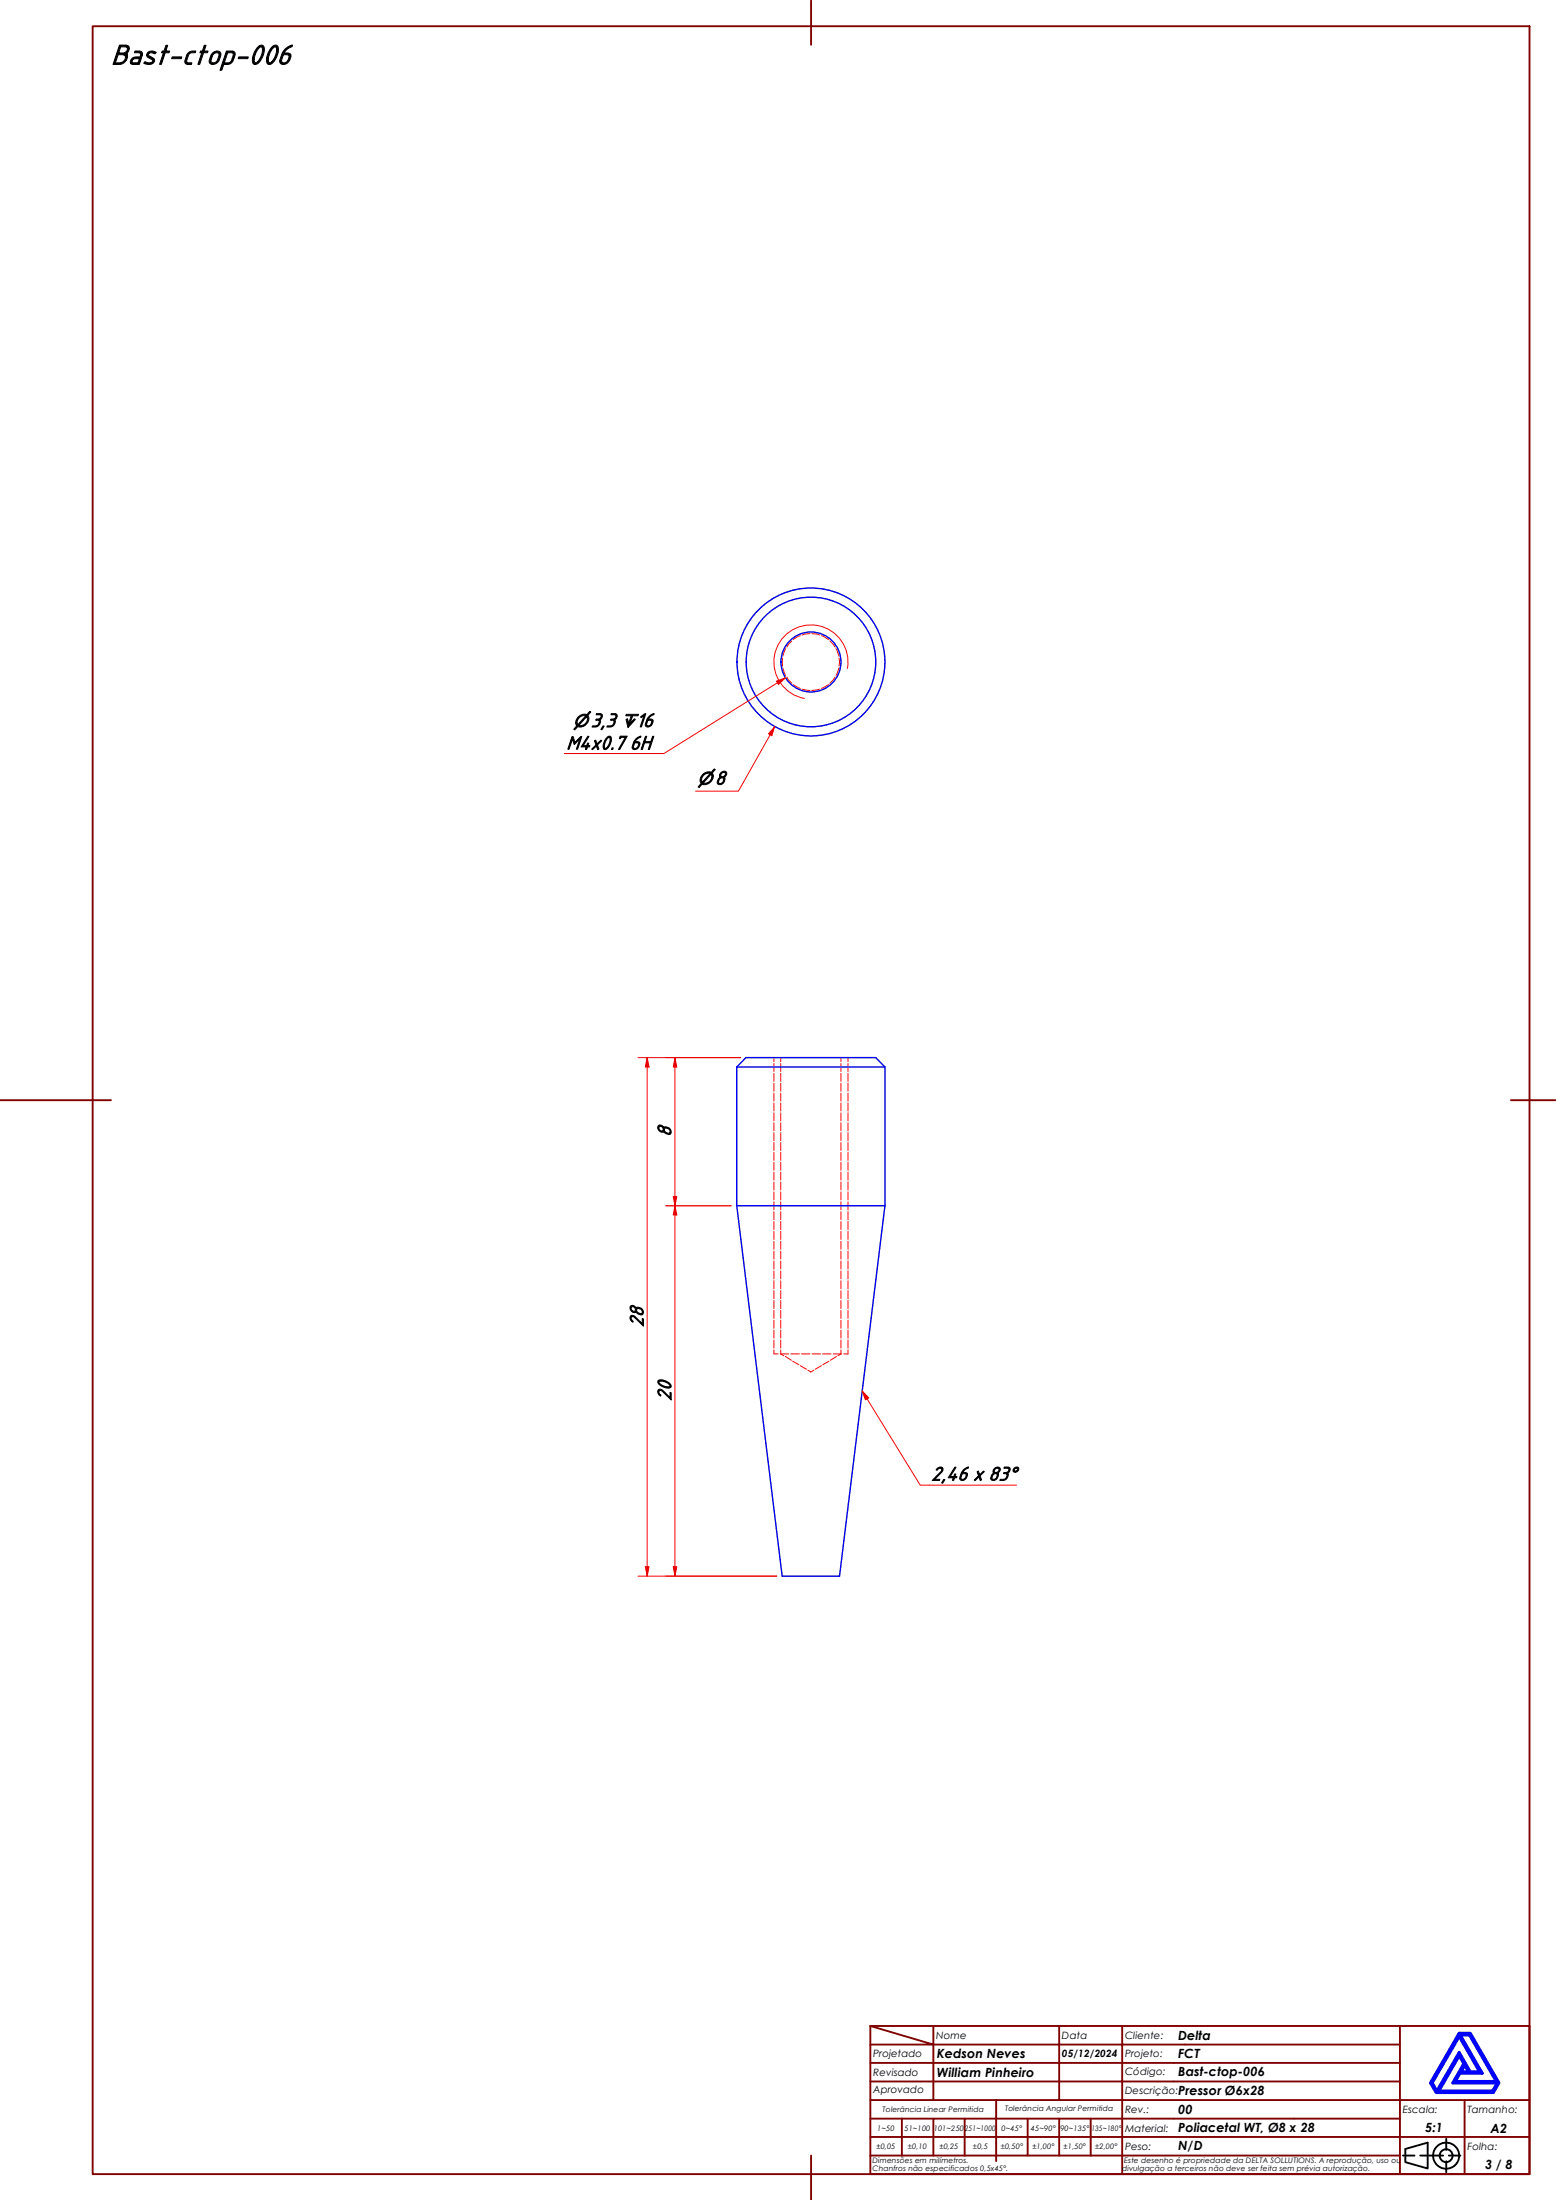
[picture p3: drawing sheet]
<svg xmlns="http://www.w3.org/2000/svg" width="420mm" height="594mm" viewBox="0 0 420 594" stroke-linecap="round" stroke-linejoin="round" font-family="sans-serif">
<!-- layer: Hidden (ABNT) -->
<g fill="none" stroke="#f00" stroke-width=".27">
<path d="M211.3 177.7v2.2M212.2 175.2l-.8 2M213.8 173.1l-1.3 1.6M216.1 171.7l-1.9 1M218.7 171.1l-1.5 .1-.6 .3M219.2 171.1l1.5 .1 .6 .3M221.8 171.7l1.9 1M224.1 173.1l1.4 1.6M225.7 175.2l.8 2M226.6 177.7v2.2M211.4 180.4l.8 2M212.5 182.9l1.3 1.6"/>
<path d="M214.2 184.9l1.9 1M216.6 186.1l2.1 .4M221.3 186.1l-2.1 .4M223.7 184.9l-1.9 1M225.5 182.9l-1.4 1.6M226.5 180.4l-.8 2M209 285.6v1.1M209 287.2v2.1M209 289.8v2.2M209 292.5v2.2M209 295.2v2.1M209 297.9v2.1"/>
<path d="M210.8 285.6v1.1M210.8 287.2v2.1M210.8 289.8v2.2M210.8 292.5v2.2M210.8 295.2v2.1M210.8 297.9v2.1M227.1 285.6v1.1M227.1 287.2v2.1M227.1 289.8v2.2M227.1 292.5v2.2M227.1 295.2v2.1M227.1 297.9v2.1"/>
<path d="M229 285.6v1.1M229 287.2v2.1M229 289.8v2.2M229 292.5v2.2M229 295.2v2.1M229 297.9v2.1M209 300.5v2.2M209 303.2v2.1M209 305.9v2.1M209 308.5v2.2M209 311.2v2.1M209 313.9v2.1"/>
<path d="M209 316.5v2.2M209 319.2v2.1M210.8 300.5v2.2M210.8 303.2v2.1M210.8 305.9v2.1M210.8 308.5v2.2M210.8 311.2v2.1M210.8 313.9v2.1M210.8 316.5v2.2M210.8 319.2v2.1M227.1 300.5v2.2M227.1 303.2v2.1"/>
<path d="M227.1 305.9v2.1M227.1 308.5v2.2M227.1 311.2v2.1M227.1 313.9v2.1M227.1 316.5v2.2M227.1 319.2v2.1M229 300.5v2.2M229 303.2v2.1M229 305.9v2.1M229 308.5v2.2M229 311.2v2.1M229 313.9v2.1"/>
<path d="M229 316.5v2.2M229 319.2v2.1M209 321.9v2.1M209 324.5v2.2M209 327.2v2.1M209 329.9v2.1M209 332.5v2.2M209 335.2v2.1M209 337.9v2.1M210.8 321.9v2.1M210.8 324.5v2.2M210.8 327.2v2.1"/>
<path d="M210.8 329.9v2.1M210.8 332.5v2.2M210.8 335.2v2.1M210.8 337.9v2.1M227.1 321.9v2.1M227.1 324.5v2.2M227.1 327.2v2.1M227.1 329.9v2.1M227.1 332.5v2.2M227.1 335.2v2.1M227.1 337.9v2.1M229 321.9v2.1"/>
<path d="M229 324.5v2.2M229 327.2v2.1M229 329.9v2.1M229 332.5v2.2M229 335.2v2.1M229 337.9v2.1M209 340.5v2.2M209 343.2v2.1M209 345.9v2.1M209 348.5v2.2M209 351.2v2.1M209 353.9v2.1"/>
<path d="M209 356.5v2.2M209 359.2v2.2M210.8 340.5v2.2M210.8 343.2v2.1M210.8 345.9v2.1M210.8 348.5v2.2M210.8 351.2v2.1M210.8 353.9v2.1M210.8 356.5v2.2M210.8 359.2v2.2M227.1 340.5v2.2M227.1 343.2v2.1"/>
<path d="M227.1 345.9v2.1M227.1 348.5v2.2M227.1 351.2v2.1M227.1 353.9v2.1M227.1 356.5v2.2M227.1 359.2v2.2M229 340.5v2.2M229 343.2v2.1M229 345.9v2.1M229 348.5v2.2M229 351.2v2.1M229 353.9v2.1"/>
<path d="M229 356.5v2.2M229 359.2v2.2M209 361.9v2.1M209 364.5v1.1h1.1M210.7 365.6h2.3M210.8 364.5v1.1l.8 .5M210.8 361.9v2.1M212.1 366.3l1.6 1M213.6 365.6h2.2M214.1 367.6l1.6 .9M216.1 368.8l1.6 .9M216.4 365.6h2.3"/>
<path d="M218.1 370l.8 .5 .9-.5M219.3 365.6h2.3M221.8 368.8l-1.6 .9M222.1 365.6h2.3M223.8 367.6l-1.6 .9M225 365.6h2.3M225.9 366.3l-1.7 1M227.1 364.5v1.1l-.8 .5M227.1 361.9v2.1M229 361.9v2.1M229 364.5v1.1h-1.2"/>
</g>
<!-- layer: Visible (ABNT) -->
<g fill="none" stroke="#00f" stroke-width=".38">
<path d="M198.9 288.1l2.5-2.5h35.1l2.5 2.5M198.9 288.1h40.1M198.9 288.1v37.5M239 288.1v37.5M198.9 325.6h40.1M198.9 325.6l12.3 100h15.5l12.3-100"/>
<circle cx="219" cy="178.8" r="8.1"/>
<circle cx="219" cy="178.8" r="17.5"/>
<circle cx="219" cy="178.8" r="20"/>
</g>
<!-- layer: Visible Narrow (ABNT) -->
<path d="M228.8 180.5a10 10 0 0 0-8.1-11.6 10 10 0 0 0-11.6 8.1 10 10 0 0 0 8.1 11.6" fill="none" stroke="#f00" stroke-width=".27"/>
<!-- layer: Borda A3/A4 (ABNT) -->
<g fill="none" stroke="#800000" stroke-width=".51">
<path d="M25 7.1h388v580h-388zM219 .1v12M0 297.1h30M408 297.1h12M235 547.1l17 5h-17M235 547.1h178v40h-178zM235 557.1h51v10M252 552.1h34v5h17M252 552.1v15M252 547.1v5M286 547.1v5h17v5M303 547.1v5h75"/>
<path d="M303 557.1v5h-68M303 557.1h75M378 547.1v20h-143M235 577.1h143v10M235 572.1h17M243.5 572.1v10M260.5 572.1h-8.5v10M269 567.1v16.5M277.5 572.1v10h-42.5M286 572.1v10h8.5M294.5 572.1v10M303 572.1h-42.5v10"/>
<path d="M303 572.1v10h75M303 572.1h75M378 562.1h-75v10M395.5 567.1v10h17.5M413 567.1h-35v10h17.5v10M219 582.1v12M277.5 582.1h8.5M294.5 582.1h8.5v5"/>
</g>
<path d="M394 555.1l1.3 2.1-3 5.3h12l-1.3 2.2h-14.5zM394 549.9l5.5 9.6h-2.5l-3-5.2-6 10.4-1.3-2.2zM394 549.1h3l7.7 13.4-1.5 2.6h-15.4l-1.5-2.6zM394.3 549.5h2.5l7.3 12.6h-11.2l1.3-2.2h6zM395.5 557.7l1.1 1.8h-2.1z" fill="none" stroke="#00f" stroke-width=".83"/>
<!-- layer: 0 -->
<path d="M387.8 565.1h15.4" fill="none" stroke="#000" stroke-width=".27"/>
<g fill="none" stroke="#000" stroke-width=".51">
<path d="M390.5 577.6v3M378.8 582.1h3.2M379.5 580.3l6-1.7v7l-6-1.7zM383.5 582.1h6.2M390.5 583.6v3M391.2 582.1h3.1"/>
<circle cx="390.5" cy="582.1" r="3.5"/>
<circle cx="390.5" cy="582.1" r="1.75"/>
</g>
<path d="M174.8 285.6v2.5" fill="none" stroke="#f00" stroke-width=".27"/>
<path d="M174.8 285.6l.5 2.5h-1.1z" fill="#f00"/>
<path d="M174.8 285.6l.5 2.5h-1.1zM174.8 423.1v2.5" fill="none" stroke="#f00" stroke-width=".27"/>
<path d="M174.2 423.1h1.1l-.5 2.5z" fill="#f00"/>
<path d="M172.3 285.6h27.7M174.8 288.1v135M182.2 285.6v2.5M172.3 425.6h37.4M174.2 423.1h1.1l-.5 2.5z" fill="none" stroke="#f00" stroke-width=".27"/>
<path d="M182.2 285.6l.6 2.5h-1z" fill="#f00"/>
<path d="M182.2 285.6l.6 2.5h-1zM182.2 323.1v2.5" fill="none" stroke="#f00" stroke-width=".27"/>
<path d="M181.8 323.1h1l-.6 2.5z" fill="#f00"/>
<path d="M179.8 285.6h20.2M182.2 288.1v35M179.8 325.6h17.6M181.8 323.1h1l-.6 2.5zM182.2 325.6v2.5" fill="none" stroke="#f00" stroke-width=".27"/>
<path d="M182.2 325.6l.6 2.5h-1z" fill="#f00"/>
<path d="M182.2 325.6l.6 2.5h-1zM182.2 423.1v2.5" fill="none" stroke="#f00" stroke-width=".27"/>
<path d="M181.8 423.1h1l-.6 2.5z" fill="#f00"/>
<path d="M179.8 325.6h17.6M182.2 328.1v95M179.8 425.6h29.9M181.8 423.1h1l-.6 2.5z" fill="none" stroke="#f00" stroke-width=".27"/>
<path d="M212.1 183l-2.2 1.4" fill="none" stroke="#f00" stroke-width=".27"/>
<path d="M209.7 183.9l2.4-.9-1.9 1.8z" fill="#f00"/>
<path d="M209.7 183.9l2.4-.9-1.9 1.8zM209.9 184.4l-30.6 19.1h-26.9" fill="none" stroke="#f00" stroke-width=".27"/>
<path d="M209.2 196.3l-1.2 2.1" fill="none" stroke="#f00" stroke-width=".27"/>
<path d="M209.2 196.3l-.8 2.4-.9-.5z" fill="#f00"/>
<path d="M208 198.4l-8.6 15.2h-11.6M209.2 196.3l-.8 2.4-.9-.5z" fill="none" stroke="#f00" stroke-width=".27"/>
<path d="M232.8 375.6l1.3 2.1" fill="none" stroke="#f00" stroke-width=".27"/>
<path d="M232.8 375.6l1.8 1.9-.9 .5z" fill="#f00"/>
<path d="M232.8 375.6l1.8 1.9-.9 .5zM234.1 377.7l14.4 23.3h26" fill="none" stroke="#f00" stroke-width=".27"/>
<text font-size="8.1" x="30" y="17.3">Bast-ctop-006</text>
<g font-size="5.6">
<text x="159.4" y="196.3">3,3</text>
<text x="171.7" y="196.3">16</text>
<text x="152.9" y="202.3">M4x0.7</text>
<text x="170.1" y="202.3">6H</text>
<text x="193" y="211.8">8</text>
<text x="181.2" y="307" transform="rotate(-90 181.2 307)">8</text>
<text x="173.7" y="358.4" transform="rotate(-90 173.7 358.4)">28</text>
<text x="181.2" y="378.3" transform="rotate(-90 181.2 378.3)">20</text>
<text x="251.5" y="399.7">2,46 x 83°</text>
</g>
<g font-size="4.8">
<text x="154.7" y="196.3">⌀</text>
<text x="167.6" y="196.3">↧</text>
<text x="188.3" y="211.8">⌀</text>
</g>
<g font-size="3.4">
<text x="318.1" y="550.8">Delta</text>
<text x="253" y="555.9">Kedson Neves</text>
<text x="318.1" y="555.9">FCT</text>
<text x="253" y="560.9">William Pinheiro</text>
<text x="318.1" y="560.5">Bast-ctop-006</text>
<text x="318.1" y="565.8">Pressor Ø6x28</text>
<text x="318.1" y="570.8">00</text>
<text x="318.1" y="575.7">Poliacetal WT, Ø8 x 28</text>
<text x="384.8" y="575.8">5:1</text>
<text x="402.5" y="575.9">A2</text>
<text x="318.1" y="580.6">N/D</text>
<text x="401" y="585.6">3 / 8</text>
</g>
<g font-size="2.7">
<text x="252.8" y="550.6">Nome</text>
<text x="286.8" y="550.6">Data</text>
<text x="303.8" y="550.6">Cliente:</text>
<text x="235.8" y="555.3">Projetado</text>
<text x="286.8" y="555.4">05/12/2024</text>
<text x="303.8" y="555.3">Projeto:</text>
<text x="235.8" y="560.6">Revisado</text>
<text x="303.8" y="560.4">Código:</text>
<text x="235.8" y="565.3">Aprovado</text>
<text x="303.8" y="565.4">Descrição:</text>
<text x="303.8" y="575.6">Material:</text>
<text x="303.8" y="570.6">Rev.:</text>
<text x="378.8" y="570.6">Escala:</text>
<text x="396.2" y="570.6">Tamanho:</text>
<text x="303.8" y="580.6">Peso:</text>
<text x="396.2" y="580.6">Folha:</text>
</g>
<g font-size="2">
<text x="236.9" y="575.3">1~50</text>
<text x="238.3" y="570.3">Tolerância Linear Permitida</text>
<text x="244.2" y="575.3">51~100</text>
<text x="252.2" y="575.3">101~250</text>
<text x="260.5" y="575.3">251~1000</text>
<text x="270.4" y="575.3">0~45°</text>
<text x="271.4" y="570.1">Tolerância Angular Permitida</text>
<text x="278.4" y="575.3">45~90°</text>
<text x="286.3" y="575.3">90~135°</text>
<text x="294.7" y="575.3">135~180°</text>
<text x="236.7" y="580.2">±0,05</text>
<text x="245.2" y="580.2">±0,10</text>
<text x="253.7" y="580.2">±0,25</text>
<text x="262.7" y="580.2">±0,5</text>
<text x="270.3" y="580.2">±0,50°</text>
<text x="278.8" y="580.2">±1,00°</text>
<text x="287.2" y="580.2">±1,50°</text>
<text x="295.7" y="580.2">±2,00°</text>
<text x="235.6" y="584.1">Dimensões em milímetros.</text>
<text x="235.6" y="586.3">Chanfros não especificados 0,5x45°.</text>
<text x="303" y="586.2">divulgação a terceiros não deve ser feita sem prévia autorização.</text>
<text x="303.6" y="584.1">Este desenho é propriedade da DELTA SOLLUTIONS. A reprodução, uso ou</text>
</g>
</svg>
